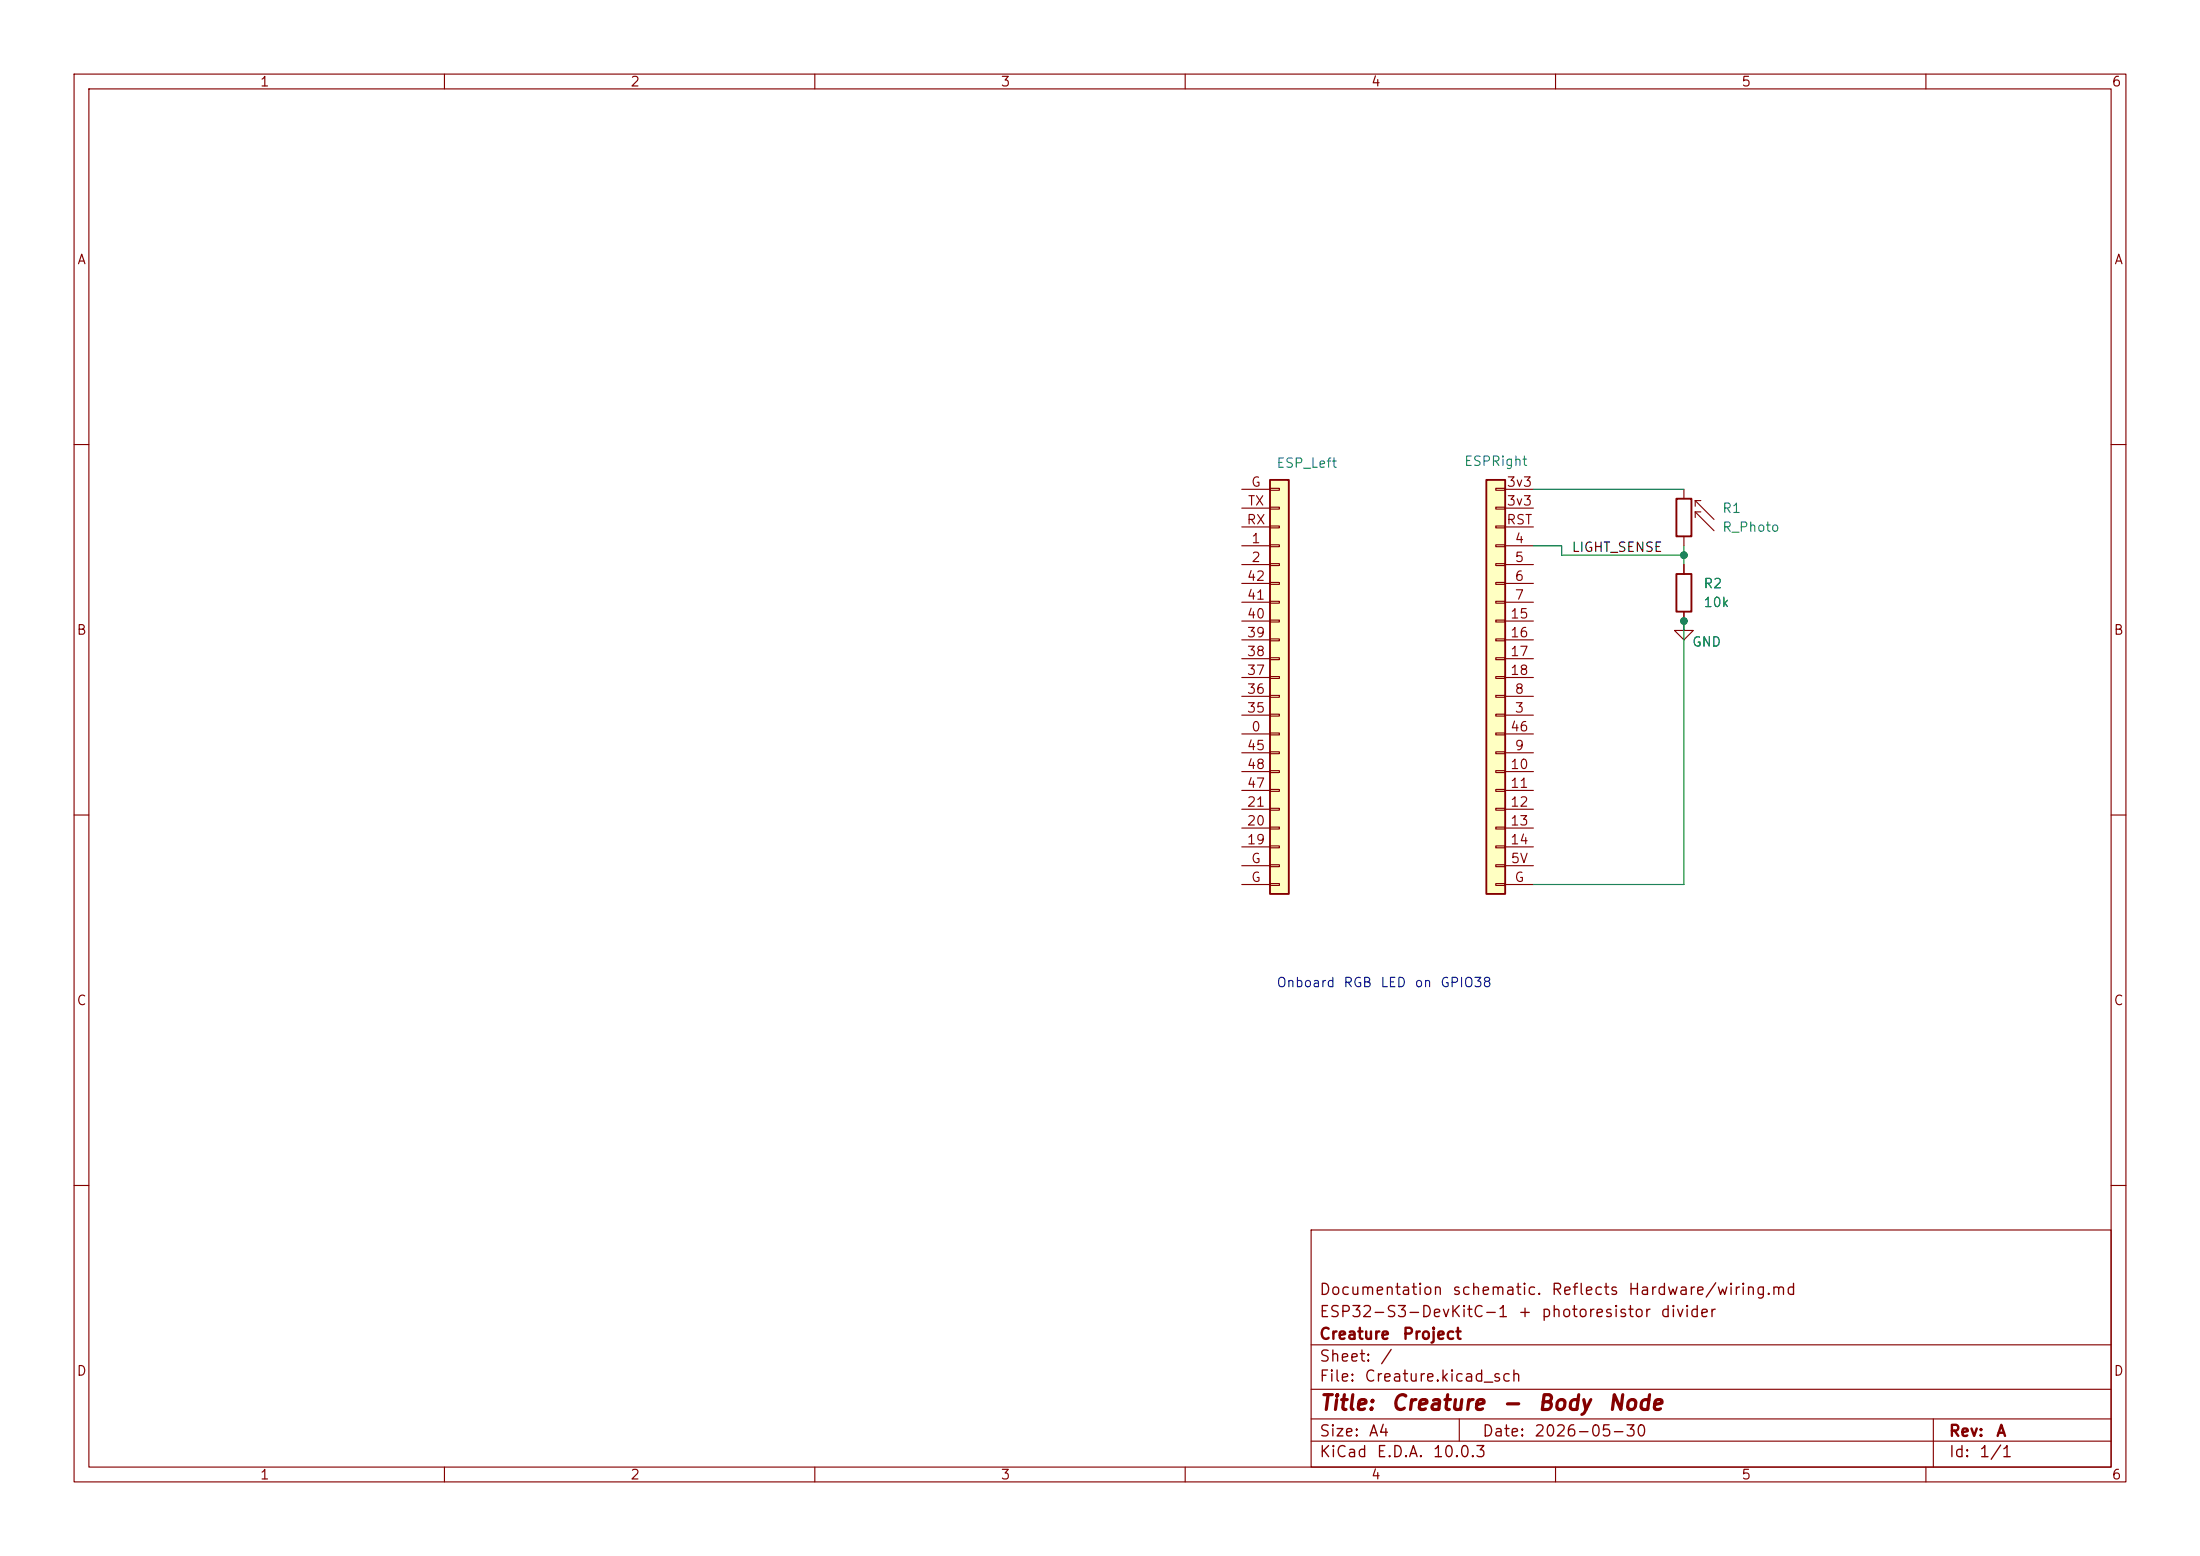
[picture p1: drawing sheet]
(kicad_sch
 (version 20260306)
 (generator "eeschema")
 (generator_version "10.0")
 (paper "A4")
 (title_block
  (title "Creature - Body Node")
  (date "2026-05-30")
  (rev "A")
  (company "Creature Project")
  (comment 1 "ESP32-S3-DevKitC-1 + photoresistor divider")
  (comment 2 "Documentation schematic. Reflects Hardware/wiring.md"))
 (lib_symbols
  (symbol "Conn_01x22_1"
   (pin_names
    (offset 1.016) (hide yes)) (exclude_from_sim no) (in_bom yes) (on_board yes)
   (in_pos_files yes)
   (duplicate_pin_numbers_are_jumpers no)
   (property "Reference" "J3" (at 0 -34.29 0) (show_name no) (do_not_autoplace no) (effects (font (size 1.27 1.27))))
   (property "Value" "Conn_01x22" (at 0 -31.75 0) (show_name no) (do_not_autoplace no) (effects (font (size 1.27 1.27))))
   (property "Footprint" "" (at 0 0 0) (show_name no) (do_not_autoplace no) (hide yes) (effects (font (size 1.27 1.27))))
   (property "Datasheet" "" (at 0 0 0) (show_name no) (do_not_autoplace no) (hide yes) (effects (font (size 1.27 1.27))))
   (property "Description" "Generic connector, single row, 01x22, script generated (kicad-library-utils/schlib/autogen/connector/)" (at 0 0 0) (show_name no) (do_not_autoplace no) (hide yes) (effects (font (size 1.27 1.27))))
   (symbol "Conn_01x22_1_1_1"
    (rectangle (start -1.27 26.67) (end 1.27 -29.21) (stroke (width 0.254) (type default)) (fill (type background)))
    (rectangle (start -1.27 25.527) (end 0 25.273) (stroke (width 0.1524) (type default)) (fill (type none)))
    (rectangle (start -1.27 22.987) (end 0 22.733) (stroke (width 0.1524) (type default)) (fill (type none)))
    (rectangle (start -1.27 20.447) (end 0 20.193) (stroke (width 0.1524) (type default)) (fill (type none)))
    (rectangle (start -1.27 17.907) (end 0 17.653) (stroke (width 0.1524) (type default)) (fill (type none)))
    (rectangle (start -1.27 15.367) (end 0 15.113) (stroke (width 0.1524) (type default)) (fill (type none)))
    (rectangle (start -1.27 12.827) (end 0 12.573) (stroke (width 0.1524) (type default)) (fill (type none)))
    (rectangle (start -1.27 10.287) (end 0 10.033) (stroke (width 0.1524) (type default)) (fill (type none)))
    (rectangle (start -1.27 7.747) (end 0 7.493) (stroke (width 0.1524) (type default)) (fill (type none)))
    (rectangle (start -1.27 5.207) (end 0 4.953) (stroke (width 0.1524) (type default)) (fill (type none)))
    (rectangle (start -1.27 2.667) (end 0 2.413) (stroke (width 0.1524) (type default)) (fill (type none)))
    (rectangle (start -1.27 0.127) (end 0 -0.127) (stroke (width 0.1524) (type default)) (fill (type none)))
    (rectangle (start -1.27 -2.413) (end 0 -2.667) (stroke (width 0.1524) (type default)) (fill (type none)))
    (rectangle (start -1.27 -4.953) (end 0 -5.207) (stroke (width 0.1524) (type default)) (fill (type none)))
    (rectangle (start -1.27 -7.493) (end 0 -7.747) (stroke (width 0.1524) (type default)) (fill (type none)))
    (rectangle (start -1.27 -10.033) (end 0 -10.287) (stroke (width 0.1524) (type default)) (fill (type none)))
    (rectangle (start -1.27 -12.573) (end 0 -12.827) (stroke (width 0.1524) (type default)) (fill (type none)))
    (rectangle (start -1.27 -15.113) (end 0 -15.367) (stroke (width 0.1524) (type default)) (fill (type none)))
    (rectangle (start -1.27 -17.653) (end 0 -17.907) (stroke (width 0.1524) (type default)) (fill (type none)))
    (rectangle (start -1.27 -20.193) (end 0 -20.447) (stroke (width 0.1524) (type default)) (fill (type none)))
    (rectangle (start -1.27 -22.733) (end 0 -22.987) (stroke (width 0.1524) (type default)) (fill (type none)))
    (rectangle (start -1.27 -25.273) (end 0 -25.527) (stroke (width 0.1524) (type default)) (fill (type none)))
    (rectangle (start -1.27 -27.813) (end 0 -28.067) (stroke (width 0.1524) (type default)) (fill (type none)))
    (pin passive line (at -5.08 -7.62 0) (length 3.81) (name "Pin_14" (effects (font (size 1.27 1.27)))) (number "0" (effects (font (size 1.27 1.27)))))
    (pin passive line (at -5.08 17.78 0) (length 3.81) (name "Pin_4" (effects (font (size 1.27 1.27)))) (number "1" (effects (font (size 1.27 1.27)))))
    (pin passive line (at -5.08 15.24 0) (length 3.81) (name "Pin_5" (effects (font (size 1.27 1.27)))) (number "2" (effects (font (size 1.27 1.27)))))
    (pin passive line (at -5.08 -22.86 0) (length 3.81) (name "Pin_20" (effects (font (size 1.27 1.27)))) (number "19" (effects (font (size 1.27 1.27)))))
    (pin passive line (at -5.08 -20.32 0) (length 3.81) (name "Pin_19" (effects (font (size 1.27 1.27)))) (number "20" (effects (font (size 1.27 1.27)))))
    (pin passive line (at -5.08 -17.78 0) (length 3.81) (name "Pin_18" (effects (font (size 1.27 1.27)))) (number "21" (effects (font (size 1.27 1.27)))))
    (pin passive line (at -5.08 -5.08 0) (length 3.81) (name "Pin_13" (effects (font (size 1.27 1.27)))) (number "35" (effects (font (size 1.27 1.27)))))
    (pin passive line (at -5.08 -2.54 0) (length 3.81) (name "Pin_12" (effects (font (size 1.27 1.27)))) (number "36" (effects (font (size 1.27 1.27)))))
    (pin passive line (at -5.08 0 0) (length 3.81) (name "Pin_11" (effects (font (size 1.27 1.27)))) (number "37" (effects (font (size 1.27 1.27)))))
    (pin passive line (at -5.08 2.54 0) (length 3.81) (name "Pin_10" (effects (font (size 1.27 1.27)))) (number "38" (effects (font (size 1.27 1.27)))))
    (pin passive line (at -5.08 5.08 0) (length 3.81) (name "Pin_9" (effects (font (size 1.27 1.27)))) (number "39" (effects (font (size 1.27 1.27)))))
    (pin passive line (at -5.08 7.62 0) (length 3.81) (name "Pin_8" (effects (font (size 1.27 1.27)))) (number "40" (effects (font (size 1.27 1.27)))))
    (pin passive line (at -5.08 10.16 0) (length 3.81) (name "Pin_7" (effects (font (size 1.27 1.27)))) (number "41" (effects (font (size 1.27 1.27)))))
    (pin passive line (at -5.08 12.7 0) (length 3.81) (name "Pin_6" (effects (font (size 1.27 1.27)))) (number "42" (effects (font (size 1.27 1.27)))))
    (pin passive line (at -5.08 -10.16 0) (length 3.81) (name "Pin_15" (effects (font (size 1.27 1.27)))) (number "45" (effects (font (size 1.27 1.27)))))
    (pin passive line (at -5.08 -15.24 0) (length 3.81) (name "Pin_17" (effects (font (size 1.27 1.27)))) (number "47" (effects (font (size 1.27 1.27)))))
    (pin passive line (at -5.08 -12.7 0) (length 3.81) (name "Pin_16" (effects (font (size 1.27 1.27)))) (number "48" (effects (font (size 1.27 1.27)))))
    (pin passive line (at -5.08 25.4 0) (length 3.81) (name "Pin_1" (effects (font (size 1.27 1.27)))) (number "G" (effects (font (size 1.27 1.27)))))
    (pin passive line (at -5.08 -25.4 0) (length 3.81) (name "Pin_21" (effects (font (size 1.27 1.27)))) (number "G" (effects (font (size 1.27 1.27)))))
    (pin passive line (at -5.08 -27.94 0) (length 3.81) (name "Pin_22" (effects (font (size 1.27 1.27)))) (number "G" (effects (font (size 1.27 1.27)))))
    (pin passive line (at -5.08 20.32 0) (length 3.81) (name "Pin_3" (effects (font (size 1.27 1.27)))) (number "RX" (effects (font (size 1.27 1.27)))))
    (pin passive line (at -5.08 22.86 0) (length 3.81) (name "Pin_2" (effects (font (size 1.27 1.27)))) (number "TX" (effects (font (size 1.27 1.27))))))
   (embedded_fonts no))
  (symbol "Connector_Generic:Conn_01x22"
   (pin_names
    (offset 1.016) (hide yes)) (exclude_from_sim no) (in_bom yes) (on_board yes)
   (in_pos_files yes)
   (duplicate_pin_numbers_are_jumpers no)
   (property "Reference" "J3" (at 0 -34.29 0) (show_name no) (do_not_autoplace no) (effects (font (size 1.27 1.27))))
   (property "Value" "Conn_01x22" (at 0 -31.75 0) (show_name no) (do_not_autoplace no) (effects (font (size 1.27 1.27))))
   (property "Footprint" "" (at 0 0 0) (show_name no) (do_not_autoplace no) (hide yes) (effects (font (size 1.27 1.27))))
   (property "Datasheet" "" (at 0 0 0) (show_name no) (do_not_autoplace no) (hide yes) (effects (font (size 1.27 1.27))))
   (property "Description" "Generic connector, single row, 01x22, script generated (kicad-library-utils/schlib/autogen/connector/)" (at 0 0 0) (show_name no) (do_not_autoplace no) (hide yes) (effects (font (size 1.27 1.27))))
   (symbol "Conn_01x22_1_1"
    (rectangle (start -1.27 26.67) (end 1.27 -29.21) (stroke (width 0.254) (type default)) (fill (type background)))
    (rectangle (start -1.27 25.527) (end 0 25.273) (stroke (width 0.1524) (type default)) (fill (type none)))
    (rectangle (start -1.27 22.987) (end 0 22.733) (stroke (width 0.1524) (type default)) (fill (type none)))
    (rectangle (start -1.27 20.447) (end 0 20.193) (stroke (width 0.1524) (type default)) (fill (type none)))
    (rectangle (start -1.27 17.907) (end 0 17.653) (stroke (width 0.1524) (type default)) (fill (type none)))
    (rectangle (start -1.27 15.367) (end 0 15.113) (stroke (width 0.1524) (type default)) (fill (type none)))
    (rectangle (start -1.27 12.827) (end 0 12.573) (stroke (width 0.1524) (type default)) (fill (type none)))
    (rectangle (start -1.27 10.287) (end 0 10.033) (stroke (width 0.1524) (type default)) (fill (type none)))
    (rectangle (start -1.27 7.747) (end 0 7.493) (stroke (width 0.1524) (type default)) (fill (type none)))
    (rectangle (start -1.27 5.207) (end 0 4.953) (stroke (width 0.1524) (type default)) (fill (type none)))
    (rectangle (start -1.27 2.667) (end 0 2.413) (stroke (width 0.1524) (type default)) (fill (type none)))
    (rectangle (start -1.27 0.127) (end 0 -0.127) (stroke (width 0.1524) (type default)) (fill (type none)))
    (rectangle (start -1.27 -2.413) (end 0 -2.667) (stroke (width 0.1524) (type default)) (fill (type none)))
    (rectangle (start -1.27 -4.953) (end 0 -5.207) (stroke (width 0.1524) (type default)) (fill (type none)))
    (rectangle (start -1.27 -7.493) (end 0 -7.747) (stroke (width 0.1524) (type default)) (fill (type none)))
    (rectangle (start -1.27 -10.033) (end 0 -10.287) (stroke (width 0.1524) (type default)) (fill (type none)))
    (rectangle (start -1.27 -12.573) (end 0 -12.827) (stroke (width 0.1524) (type default)) (fill (type none)))
    (rectangle (start -1.27 -15.113) (end 0 -15.367) (stroke (width 0.1524) (type default)) (fill (type none)))
    (rectangle (start -1.27 -17.653) (end 0 -17.907) (stroke (width 0.1524) (type default)) (fill (type none)))
    (rectangle (start -1.27 -20.193) (end 0 -20.447) (stroke (width 0.1524) (type default)) (fill (type none)))
    (rectangle (start -1.27 -22.733) (end 0 -22.987) (stroke (width 0.1524) (type default)) (fill (type none)))
    (rectangle (start -1.27 -25.273) (end 0 -25.527) (stroke (width 0.1524) (type default)) (fill (type none)))
    (rectangle (start -1.27 -27.813) (end 0 -28.067) (stroke (width 0.1524) (type default)) (fill (type none)))
    (pin passive line (at -5.08 2.54 0) (length 3.81) (name "Pin_10" (effects (font (size 1.27 1.27)))) (number "3" (effects (font (size 1.27 1.27)))))
    (pin passive line (at -5.08 -25.4 0) (length 3.81) (name "Pin_21" (effects (font (size 1.27 1.27)))) (number "3v3" (effects (font (size 1.27 1.27)))))
    (pin passive line (at -5.08 -27.94 0) (length 3.81) (name "Pin_22" (effects (font (size 1.27 1.27)))) (number "3v3" (effects (font (size 1.27 1.27)))))
    (pin passive line (at -5.08 -20.32 0) (length 3.81) (name "Pin_19" (effects (font (size 1.27 1.27)))) (number "4" (effects (font (size 1.27 1.27)))))
    (pin passive line (at -5.08 -17.78 0) (length 3.81) (name "Pin_18" (effects (font (size 1.27 1.27)))) (number "5" (effects (font (size 1.27 1.27)))))
    (pin passive line (at -5.08 22.86 0) (length 3.81) (name "Pin_2" (effects (font (size 1.27 1.27)))) (number "5V" (effects (font (size 1.27 1.27)))))
    (pin passive line (at -5.08 -15.24 0) (length 3.81) (name "Pin_17" (effects (font (size 1.27 1.27)))) (number "6" (effects (font (size 1.27 1.27)))))
    (pin passive line (at -5.08 -12.7 0) (length 3.81) (name "Pin_16" (effects (font (size 1.27 1.27)))) (number "7" (effects (font (size 1.27 1.27)))))
    (pin passive line (at -5.08 0 0) (length 3.81) (name "Pin_11" (effects (font (size 1.27 1.27)))) (number "8" (effects (font (size 1.27 1.27)))))
    (pin passive line (at -5.08 7.62 0) (length 3.81) (name "Pin_8" (effects (font (size 1.27 1.27)))) (number "9" (effects (font (size 1.27 1.27)))))
    (pin passive line (at -5.08 10.16 0) (length 3.81) (name "Pin_7" (effects (font (size 1.27 1.27)))) (number "10" (effects (font (size 1.27 1.27)))))
    (pin passive line (at -5.08 12.7 0) (length 3.81) (name "Pin_6" (effects (font (size 1.27 1.27)))) (number "11" (effects (font (size 1.27 1.27)))))
    (pin passive line (at -5.08 15.24 0) (length 3.81) (name "Pin_5" (effects (font (size 1.27 1.27)))) (number "12" (effects (font (size 1.27 1.27)))))
    (pin passive line (at -5.08 17.78 0) (length 3.81) (name "Pin_4" (effects (font (size 1.27 1.27)))) (number "13" (effects (font (size 1.27 1.27)))))
    (pin passive line (at -5.08 20.32 0) (length 3.81) (name "Pin_3" (effects (font (size 1.27 1.27)))) (number "14" (effects (font (size 1.27 1.27)))))
    (pin passive line (at -5.08 -10.16 0) (length 3.81) (name "Pin_15" (effects (font (size 1.27 1.27)))) (number "15" (effects (font (size 1.27 1.27)))))
    (pin passive line (at -5.08 -7.62 0) (length 3.81) (name "Pin_14" (effects (font (size 1.27 1.27)))) (number "16" (effects (font (size 1.27 1.27)))))
    (pin passive line (at -5.08 -5.08 0) (length 3.81) (name "Pin_13" (effects (font (size 1.27 1.27)))) (number "17" (effects (font (size 1.27 1.27)))))
    (pin passive line (at -5.08 -2.54 0) (length 3.81) (name "Pin_12" (effects (font (size 1.27 1.27)))) (number "18" (effects (font (size 1.27 1.27)))))
    (pin passive line (at -5.08 5.08 0) (length 3.81) (name "Pin_9" (effects (font (size 1.27 1.27)))) (number "46" (effects (font (size 1.27 1.27)))))
    (pin passive line (at -5.08 25.4 0) (length 3.81) (name "Pin_1" (effects (font (size 1.27 1.27)))) (number "G" (effects (font (size 1.27 1.27)))))
    (pin passive line (at -5.08 -22.86 0) (length 3.81) (name "Pin_20" (effects (font (size 1.27 1.27)))) (number "RST" (effects (font (size 1.27 1.27))))))
   (embedded_fonts no))
  (symbol "Device:R"
   (pin_numbers (hide yes))
   (pin_names
    (offset 0)) (exclude_from_sim no) (in_bom yes) (on_board yes)
   (in_pos_files yes)
   (duplicate_pin_numbers_are_jumpers no)
   (property "Reference" "R" (at 2.032 0 90) (show_name no) (do_not_autoplace no) (effects (font (size 1.27 1.27))))
   (property "Value" "R" (at 0 0 90) (show_name no) (do_not_autoplace no) (effects (font (size 1.27 1.27))))
   (property "Footprint" "" (at -1.778 0 90) (show_name no) (do_not_autoplace no) (hide yes) (effects (font (size 1.27 1.27))))
   (property "Datasheet" "" (at 0 0 0) (show_name no) (do_not_autoplace no) (hide yes) (effects (font (size 1.27 1.27))))
   (property "Description" "Resistor" (at 0 0 0) (show_name no) (do_not_autoplace no) (hide yes) (effects (font (size 1.27 1.27))))
   (symbol "R_0_1"
    (rectangle (start -1.016 -2.54) (end 1.016 2.54) (stroke (width 0.254) (type default)) (fill (type none))))
   (symbol "R_1_1"
    (pin passive line (at 0 3.81 270) (length 1.27) (name "" (effects (font (size 1.27 1.27)))) (number "1" (effects (font (size 1.27 1.27)))))
    (pin passive line (at 0 -3.81 90) (length 1.27) (name "" (effects (font (size 1.27 1.27)))) (number "2" (effects (font (size 1.27 1.27))))))
   (embedded_fonts no))
  (symbol "Device:R_Photo"
   (pin_numbers (hide yes))
   (pin_names
    (offset 0)) (exclude_from_sim no) (in_bom yes) (on_board yes)
   (in_pos_files yes)
   (duplicate_pin_numbers_are_jumpers no)
   (property "Reference" "R" (at 1.27 1.27 0) (show_name no) (do_not_autoplace no) (effects (font (size 1.27 1.27)) (justify left)))
   (property "Value" "R_Photo" (at 1.27 0 0) (show_name no) (do_not_autoplace no) (effects (font (size 1.27 1.27)) (justify left top)))
   (property "Footprint" "" (at 1.27 -6.35 90) (show_name no) (do_not_autoplace no) (hide yes) (effects (font (size 1.27 1.27)) (justify left)))
   (property "Datasheet" "" (at 0 -1.27 0) (show_name no) (do_not_autoplace no) (hide yes) (effects (font (size 1.27 1.27))))
   (property "Description" "Photoresistor" (at 0 0 0) (show_name no) (do_not_autoplace no) (hide yes) (effects (font (size 1.27 1.27))))
   (symbol "R_Photo_0_1"
    (polyline (pts (xy -1.524 -0.762) (xy -4.064 1.778)) (stroke (width 0) (type default)) (fill (type none)))
    (polyline (pts (xy -1.524 -0.762) (xy -2.286 -0.762)) (stroke (width 0) (type default)) (fill (type none)))
    (polyline (pts (xy -1.524 -0.762) (xy -1.524 0)) (stroke (width 0) (type default)) (fill (type none)))
    (polyline (pts (xy -1.524 -2.286) (xy -4.064 0.254)) (stroke (width 0) (type default)) (fill (type none)))
    (polyline (pts (xy -1.524 -2.286) (xy -2.286 -2.286)) (stroke (width 0) (type default)) (fill (type none)))
    (polyline (pts (xy -1.524 -2.286) (xy -1.524 -1.524)) (stroke (width 0) (type default)) (fill (type none)))
    (rectangle (start -1.016 2.54) (end 1.016 -2.54) (stroke (width 0.254) (type default)) (fill (type none))))
   (symbol "R_Photo_1_1"
    (pin passive line (at 0 3.81 270) (length 1.27) (name "" (effects (font (size 1.27 1.27)))) (number "1" (effects (font (size 1.27 1.27)))))
    (pin passive line (at 0 -3.81 90) (length 1.27) (name "" (effects (font (size 1.27 1.27)))) (number "2" (effects (font (size 1.27 1.27))))))
   (embedded_fonts no))
  (symbol "power:GND"
   (power global)
   (pin_numbers (hide yes))
   (pin_names
    (offset 0) (hide yes)) (exclude_from_sim no) (in_bom yes) (on_board yes)
   (in_pos_files yes)
   (duplicate_pin_numbers_are_jumpers no)
   (property "Reference" "#PWR" (at 0 -6.35 0) (show_name no) (do_not_autoplace no) (hide yes) (effects (font (size 1.27 1.27))))
   (property "Value" "GND" (at 0 -3.81 0) (show_name no) (do_not_autoplace no) (effects (font (size 1.27 1.27))))
   (property "Footprint" "" (at 0 0 0) (show_name no) (do_not_autoplace no) (hide yes) (effects (font (size 1.27 1.27))))
   (property "Datasheet" "" (at 0 0 0) (show_name no) (do_not_autoplace no) (hide yes) (effects (font (size 1.27 1.27))))
   (property "Description" "Power symbol creates a global label with name \"GND\" , ground" (at 0 0 0) (show_name no) (do_not_autoplace no) (hide yes) (effects (font (size 1.27 1.27))))
   (symbol "GND_0_1"
    (polyline (pts (xy 0 0) (xy 0 -1.27) (xy 1.27 -1.27) (xy 0 -2.54) (xy -1.27 -1.27) (xy 0 -1.27)) (stroke (width 0) (type default)) (fill (type none))))
   (symbol "GND_1_1"
    (pin power_in line (at 0 0 270) (length 0) (name "" (effects (font (size 1.27 1.27)))) (number "1" (effects (font (size 1.27 1.27))))))
   (embedded_fonts no)))
 (text "Onboard RGB LED on GPIO38"
  (exclude_from_sim no)
  (at 186.436 132.842 0)
  (effects (font (size 1.27 1.27))))
 (junction
  (at 227.33 83.82)
  (diameter 0)
  (color 0 0 0 0))
 (junction
  (at 227.33 74.93)
  (diameter 0)
  (color 0 0 0 0))
 (wire
  (pts (xy 227.33 119.38) (xy 207.01 119.38))
  (stroke (width 0) (type default)))
 (wire
  (pts (xy 227.33 74.93) (xy 227.33 76.2))
  (stroke (width 0) (type default)))
 (wire
  (pts (xy 227.33 83.82) (xy 227.33 119.38))
  (stroke (width 0) (type default)))
 (wire
  (pts (xy 210.82 74.93) (xy 227.33 74.93))
  (stroke (width 0) (type default)))
 (wire
  (pts (xy 227.33 66.04) (xy 207.01 66.04))
  (stroke (width 0) (type default)))
 (wire
  (pts (xy 210.82 73.66) (xy 207.01 73.66))
  (stroke (width 0) (type default)))
 (wire
  (pts (xy 210.82 74.93) (xy 210.82 73.66))
  (stroke (width 0) (type default)))
 (wire
  (pts (xy 227.33 73.66) (xy 227.33 74.93))
  (stroke (width 0) (type default)))
 (label "LIGHT_SENSE"
  (at 212.09 74.93 0)
  (effects (font (size 1.27 1.27)) (justify left bottom)))
 (symbol
  (lib_id "power:GND")
  (at 227.33 83.82 0)
  (unit 1)
  (body_style 1)
  (exclude_from_sim no)
  (in_bom yes)
  (on_board yes)
  (in_pos_files yes)
  (dnp no)
  (property "Reference" "#PWR02" (at 227.33 90.17 0) (hide yes) (show_name no) (do_not_autoplace no) (effects (font (size 1.27 1.27))))
  (property "Value" "GND" (at 230.378 86.614 0) (show_name no) (do_not_autoplace no) (effects (font (size 1.27 1.27))))
  (property "Footprint" "" (at 227.33 83.82 0) (hide yes) (show_name no) (do_not_autoplace no) (effects (font (size 1.27 1.27))))
  (property "Datasheet" "" (at 227.33 83.82 0) (hide yes) (show_name no) (do_not_autoplace no) (effects (font (size 1.27 1.27))))
  (property "Description" "Power symbol creates a global label with name \"GND\" , ground" (at 227.33 83.82 0) (hide yes) (show_name no) (do_not_autoplace no) (effects (font (size 1.27 1.27))))
  (pin "1"))
 (symbol
  (lib_name "Conn_01x22_1")
  (lib_id "Connector_Generic:Conn_01x22")
  (at 172.72 91.44 0)
  (unit 1)
  (body_style 1)
  (exclude_from_sim no)
  (in_bom yes)
  (on_board yes)
  (in_pos_files yes)
  (dnp no)
  (property "Reference" "J3" (at 175.26 91.4399 0) (hide yes) (show_name no) (do_not_autoplace no) (effects (font (size 1.27 1.27)) (justify left)))
  (property "Value" "ESP_Left" (at 172.212 62.484 0) (show_name no) (do_not_autoplace no) (effects (font (size 1.27 1.27)) (justify left)))
  (property "Footprint" "" (at 172.72 91.44 0) (hide yes) (show_name no) (do_not_autoplace no) (effects (font (size 1.27 1.27))))
  (property "Datasheet" "" (at 172.72 91.44 0) (hide yes) (show_name no) (do_not_autoplace no) (effects (font (size 1.27 1.27))))
  (property "Description" "Generic connector, single row, 01x22, script generated (kicad-library-utils/schlib/autogen/connector/)" (at 172.72 91.44 0) (hide yes) (show_name no) (do_not_autoplace no) (effects (font (size 1.27 1.27))))
  (pin "42")
  (pin "41")
  (pin "G")
  (pin "19")
  (pin "RX")
  (pin "1")
  (pin "2")
  (pin "21")
  (pin "37")
  (pin "47")
  (pin "TX")
  (pin "48")
  (pin "20")
  (pin "40")
  (pin "G")
  (pin "G")
  (pin "35")
  (pin "45")
  (pin "38")
  (pin "0")
  (pin "36")
  (pin "39"))
 (symbol
  (lib_id "Device:R")
  (at 227.33 80.01 0)
  (unit 1)
  (body_style 1)
  (exclude_from_sim no)
  (in_bom yes)
  (on_board yes)
  (in_pos_files yes)
  (dnp no)
  (property "Reference" "R2" (at 229.87 78.7399 0) (show_name no) (do_not_autoplace no) (effects (font (size 1.27 1.27)) (justify left)))
  (property "Value" "10k" (at 229.87 81.28 0) (show_name no) (do_not_autoplace no) (effects (font (size 1.27 1.27)) (justify left)))
  (property "Footprint" "" (at 225.552 80.01 90) (hide yes) (show_name no) (do_not_autoplace no) (effects (font (size 1.27 1.27))))
  (property "Datasheet" "" (at 227.33 80.01 0) (hide yes) (show_name no) (do_not_autoplace no) (effects (font (size 1.27 1.27))))
  (property "Description" "Resistor" (at 227.33 80.01 0) (hide yes) (show_name no) (do_not_autoplace no) (effects (font (size 1.27 1.27))))
  (pin "2")
  (pin "1"))
 (symbol
  (lib_id "Device:R_Photo")
  (at 227.33 69.85 180)
  (unit 1)
  (body_style 1)
  (exclude_from_sim no)
  (in_bom yes)
  (on_board yes)
  (in_pos_files yes)
  (dnp no)
  (fields_autoplaced yes)
  (property "Reference" "R1" (at 232.41 68.5799 0) (show_name no) (do_not_autoplace no) (effects (font (size 1.27 1.27)) (justify right)))
  (property "Value" "R_Photo" (at 232.41 71.1199 0) (show_name no) (do_not_autoplace no) (effects (font (size 1.27 1.27)) (justify right)))
  (property "Footprint" "" (at 226.06 63.5 90) (hide yes) (show_name no) (do_not_autoplace no) (effects (font (size 1.27 1.27)) (justify left)))
  (property "Datasheet" "" (at 227.33 68.58 0) (hide yes) (show_name no) (do_not_autoplace no) (effects (font (size 1.27 1.27))))
  (property "Description" "Photoresistor" (at 227.33 69.85 0) (hide yes) (show_name no) (do_not_autoplace no) (effects (font (size 1.27 1.27))))
  (pin "1")
  (pin "2"))
 (symbol
  (lib_id "Connector_Generic:Conn_01x22")
  (at 201.93 93.98 180)
  (unit 1)
  (body_style 1)
  (exclude_from_sim no)
  (in_bom yes)
  (on_board yes)
  (in_pos_files yes)
  (dnp no)
  (fields_autoplaced yes)
  (property "Reference" "ESPRight" (at 201.93 62.23 0) (show_name no) (do_not_autoplace no) (effects (font (size 1.27 1.27))))
  (property "Value" "" (at 201.93 62.23 0) (show_name no) (do_not_autoplace no) (effects (font (size 1.27 1.27))))
  (property "Footprint" "" (at 201.93 93.98 0) (hide yes) (show_name no) (do_not_autoplace no) (effects (font (size 1.27 1.27))))
  (property "Datasheet" "" (at 201.93 93.98 0) (hide yes) (show_name no) (do_not_autoplace no) (effects (font (size 1.27 1.27))))
  (property "Description" "Generic connector, single row, 01x22, script generated (kicad-library-utils/schlib/autogen/connector/)" (at 201.93 93.98 0) (hide yes) (show_name no) (do_not_autoplace no) (effects (font (size 1.27 1.27))))
  (pin "3v3")
  (pin "6")
  (pin "7")
  (pin "8")
  (pin "9")
  (pin "10")
  (pin "11")
  (pin "12")
  (pin "13")
  (pin "14")
  (pin "15")
  (pin "16")
  (pin "17")
  (pin "18")
  (pin "RST")
  (pin "3v3")
  (pin "G")
  (pin "5V")
  (pin "3")
  (pin "4")
  (pin "5")
  (pin "46"))
 (sheet_instances
  (path ""
   (page "1")))
 (embedded_fonts no))
